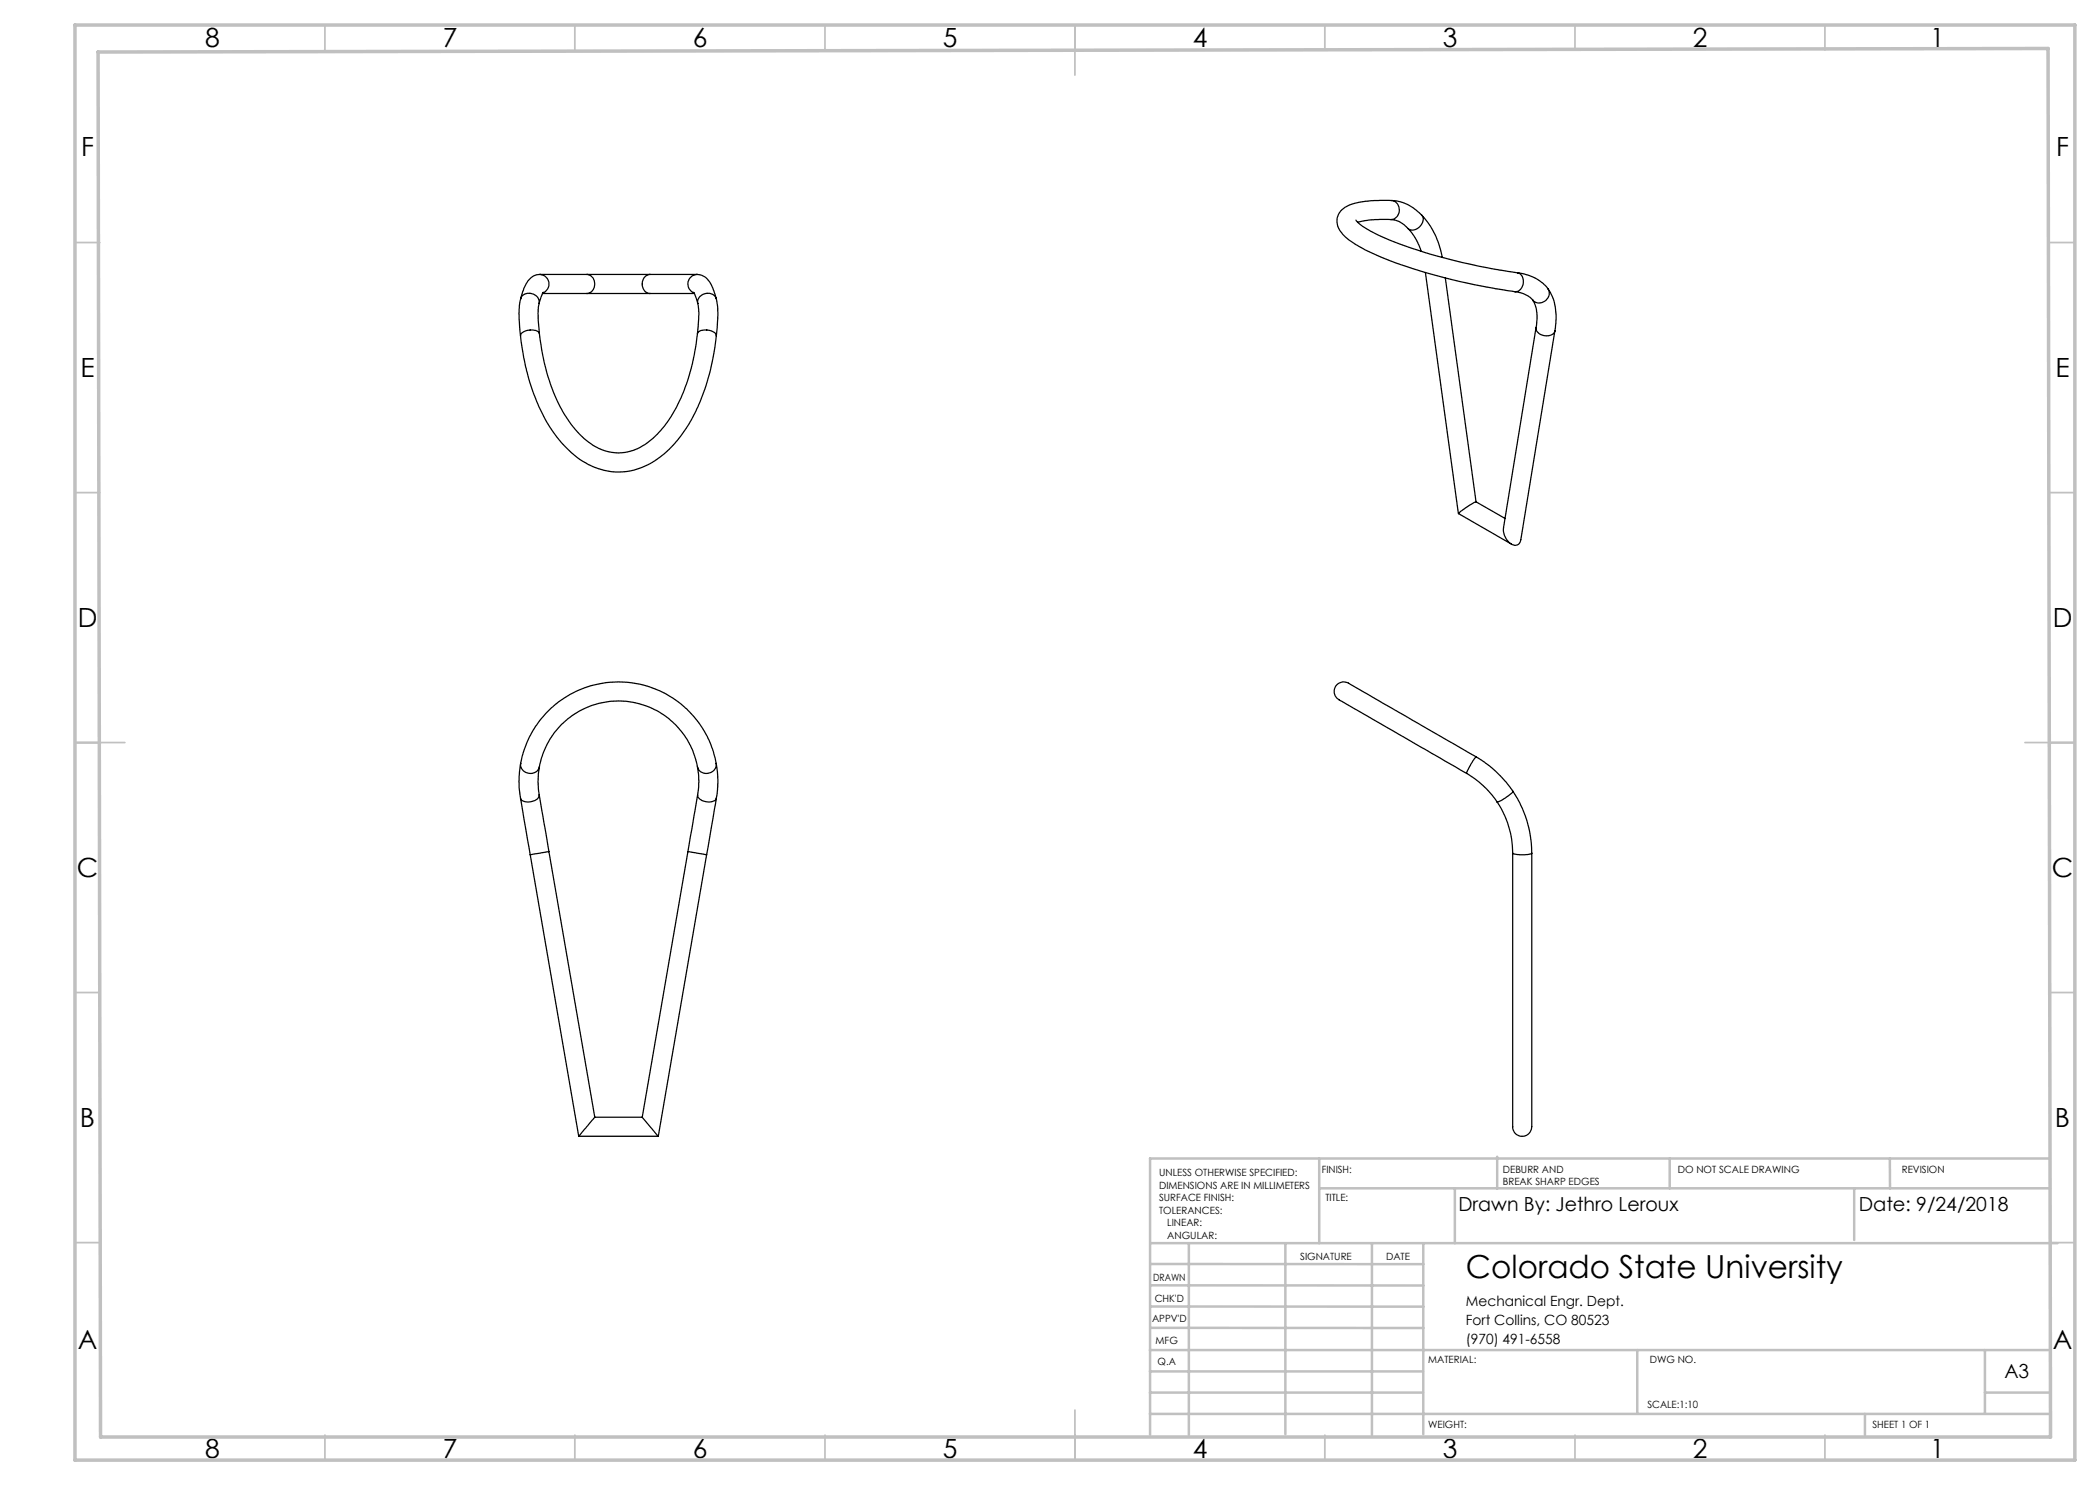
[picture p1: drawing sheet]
<svg xmlns="http://www.w3.org/2000/svg" width="420mm" height="297mm" viewBox="0 0 420 297" stroke-linecap="round" stroke-linejoin="round" font-family="sans-serif">
<g fill="none" stroke="#c0c0c0" stroke-width=".35">
<path d="M65 5v5M115 5v5M165 5v5M215 5v10M265 5v5M315 5v5M365 5v5M15 48.5h5M410 48.5h5M15 98.5h5M410 98.5h5M15 148.5h10"/>
<path d="M405 148.5h10M15 198.5h5M410 198.5h5M15 248.5h5M410 248.5h5M65 287v5M115 287v5M165 287v5M215 282v10M265 287v5M315 287v5M365 287v5"/>
</g>
<g fill="none" stroke="#c0c0c0" stroke-width=".5">
<path d="M263.8 231.7v16.9M263.8 237.7h146.2M291 237.7v10.9M299.4 231.3v6.4M333.9 231.7v6M370.8 237.7v10.3M378 231.7v6M410 231.7h-180v55.2M230.1 248.6h181.4M230.1 257.1h54.6M230.1 252.8h54.6M237.8 248.8v38.2"/>
<path d="M257.1 248.6v38.2M274.4 248.8v38.2M284.7 248.6v38.2M230 278.5h54.6M230 274.3h54.6M230 270h180M230 265.6h54.7M230.1 261.3h54.6M327.4 270v12.8M397 278.5h13M397 270v12.8M230 282.8h180"/>
<path d="M373 282.8v4.2"/>
</g>
<path d="M15 5h400v287h-400zM19.6 10.4l390-.7 .5 277.7h-390z" fill="none" stroke="#c0c0c0" stroke-width=".7"/>
<g fill="none" stroke="#000" stroke-width=".25">
<path d="M104.1 59.8a19.7 19.7 0 0 0 0 7.4M104.1 59.8a6.8 6.8 0 0 1 2.7-4.7l1.1-.2h31.6a3.9 3.9 0 0 1 3.2 3.1l.6 1.8M104.1 59.8a1.93 1.93 0 0 1 2.3-1.1 1.93 1.93 0 0 1 1.4 2M108.1 54.9a1.91 1.91 0 0 1 1.7 1.6 1.91 1.91 0 0 1-1.2 2.1M108.5 58.7h30.4M108.7 58.5l-.9 2.2M117.3 54.9a1.93 1.93 0 0 1 1.7 1.9 1.93 1.93 0 0 1-1.7 1.9M130 54.9a1.94 1.94 0 0 0-1.6 1.9 1.94 1.94 0 0 0 1.6 1.9M138.7 58.5l.9 2.2M139.3 54.9a1.91 1.91 0 0 0-1.7 1.6 1.91 1.91 0 0 0 1.2 2.1M143.3 59.8a21.1 21.1 0 0 1 0 7.4M143.3 59.8a1.95 1.95 0 0 0-2.3-1.1 1.95 1.95 0 0 0-1.4 2"/>
<path d="M271.2 44a11.2 11.2 0 0 0 4.5 3.1 111.9 111.9 0 0 0 27.8 7.5M278.2 43.9a23.6 23.6 0 0 0-6.7 .5M278.2 43.9a4.7 4.7 0 0 1 3.4 1.8M278.3 40.1h-3.7a12.5 12.5 0 0 0-5.9 1.6 3.4 3.4 0 0 0 0 5.3 22.4 22.4 0 0 0 7.5 4.4 123.3 123.3 0 0 0 26.8 6.9M278.3 40.1a8.5 8.5 0 0 1 6 2.9M278.3 40.1a1.93 1.93 0 0 1 1.6 2 1.93 1.93 0 0 1-1.7 1.8M281.6 45.7a11.3 11.3 0 0 1 2.6 4.6M284.3 43a16.5 16.5 0 0 1 4.2 8.5M284.3 43a2 2 0 0 1-1.4 3h-.7l-.6-.3M285.1 54.5l6.6 48.2M289.1 55.6l6.1 44.8M303 58.3a4.3 4.3 0 0 1 4 2.7 8.8 8.8 0 0 1 .2 4.6"/>
<path d="M303.5 54.6a8.6 8.6 0 0 1 6.1 3.1M303.5 54.6a2 2 0 0 1 .7 3.1l-.5 .5-.7 .1M309.6 57.7a10.9 10.9 0 0 1 1.5 7.3l-.1 1.2M309.6 57.7a1.92 1.92 0 0 1-.6 2.5 1.92 1.92 0 0 1-2.5-.2M104.1 67.2a42.6 42.6 0 0 0 6.6 19.3 18.6 18.6 0 0 0 7.8 6.8 13.2 13.2 0 0 0 14.4-2.6 32 32 0 0 0 8.8-15.4l.9-3.9 .7-4.2M107.8 60.7a16.5 16.5 0 0 0 0 5.1l.1 .9M107.9 66.7a37.5 37.5 0 0 0 6.4 18.3 12.7 12.7 0 0 0 7.5 5.4 10.3 10.3 0 0 0 9.6-3.5 30.5 30.5 0 0 0 6.9-13.3l.6-2.6 .6-4.3M107.9 66.7a1.71 1.71 0 0 0-2.1-.7 1.73 1.73 0 0 0-1.7 1.2M139.5 66.7a1.74 1.74 0 0 1 2.1-.7 1.63 1.63 0 0 1 1.7 1.2M139.6 60.7a16.7 16.7 0 0 1-.1 6M307.2 65.6l-6.5 39.9a3.3 3.3 0 0 0 2.3 3.6 1.13 1.13 0 0 0 1.2-1.2l6.8-41.7M307.2 65.6a2.11 2.11 0 0 0 3.2 1.3l.5-.4 .1-.3"/>
<path d="M291.7 102.7l10.6 6.1M295.2 100.4l-2.2 1.3-1.3 1M295.2 100.4l5.8 3.3M104.1 159.6l1.9 11.4M104.1 152.7a19.9 19.9 0 0 1 19.6-16.3 19.9 19.9 0 0 1 19.5 16.3M104.1 152.7a18.2 18.2 0 0 0 0 6.9M104.1 152.7a1.92 1.92 0 0 0 1.6 2 1.92 1.92 0 0 0 2.2-1.3M107.8 159l2 11.3M107.8 159a1.57 1.57 0 0 1-1.6 1.3 1.71 1.71 0 0 1-2.1-.7M107.9 153.4a16.1 16.1 0 0 1 15.8-13.2 16.1 16.1 0 0 1 15.8 13.2M107.9 153.4a15 15 0 0 0-.1 5.6M139.5 153.4a15 15 0 0 1 0 5.6"/>
<path d="M139.5 159l-1.9 11.3M139.5 159a1.74 1.74 0 0 0 1.9 1.4 1.62 1.62 0 0 0 1.9-.8M143.2 152.7a17.9 17.9 0 0 1 .1 6.9M143.2 152.7a1.92 1.92 0 0 1-1.5 2 1.92 1.92 0 0 1-2.2-1.3M143.3 159.6l-2 11.4M293.3 154.7a18.5 18.5 0 0 1 6.1 5.7M295.2 151.4a22.9 22.9 0 0 1 7.4 6.9M295.2 151.4l-24.9-14.4a1.98 1.98 0 0 0-2.6-.3 1.98 1.98 0 0 0-.5 2.6l.7 .7 25.4 14.7M295.2 151.4l-1 1.4-.9 1.9M302.6 158.3a22.1 22.1 0 0 1 3.8 12.3M302.6 158.3a7.3 7.3 0 0 1-3.2 2.1M106 171l9.7 56.3"/>
<path d="M109.8 170.3l-3.8 .7M109.8 170.3l9.2 53.1M137.6 170.3l3.7 .7M137.6 170.3l-9.2 53.1M141.3 171l-9.6 56.3M299.4 160.4a18.5 18.5 0 0 1 3.1 10.2M302.5 170.6v54.8a1.91 1.91 0 0 0 1.9 1.9 1.91 1.91 0 0 0 2-1.9v-54.8M302.5 170.6a5.8 5.8 0 0 0 3.9 0M115.7 227.3h16M119 223.4l-3.3 3.9M119 223.4h9.4M128.4 223.4l3.3 3.9"/>
</g>
<text font-size="6.3" x="293.2" y="255.5">Colorado State University</text>
<g font-size="5.3">
<text x="41" y="9.5">8</text>
<text x="88.5" y="9.5">7</text>
<text x="138.5" y="9.5">6</text>
<text x="188.5" y="9.5">5</text>
<text x="238.5" y="9.5">4</text>
<text x="288.5" y="9.5">3</text>
<text x="338.5" y="9.5">2</text>
<text x="386" y="9.5">1</text>
<text x="16.2" y="31.2">F</text>
<text x="411.2" y="31.2">F</text>
<text x="16.1" y="75.5">E</text>
<text x="411.1" y="75.5">E</text>
<text x="15.5" y="125.5">D</text>
<text x="410.5" y="125.5">D</text>
<text x="15.4" y="175.5">C</text>
<text x="410.4" y="175.5">C</text>
<text x="16" y="225.5">B</text>
<text x="411" y="225.5">B</text>
<text x="15.5" y="269.7">A</text>
<text x="410.5" y="269.7">A</text>
<text x="41" y="291.5">8</text>
<text x="88.5" y="291.5">7</text>
<text x="138.5" y="291.5">6</text>
<text x="188.5" y="291.5">5</text>
<text x="238.5" y="291.5">4</text>
<text x="288.5" y="291.5">3</text>
<text x="338.5" y="291.5">2</text>
<text x="386" y="291.5">1</text>
</g>
<g font-size="3.9">
<text x="291.7" y="242.2">Drawn By: Jethro Leroux</text>
<text x="371.7" y="242.2">Date: 9/24/2018</text>
<text x="400.9" y="275.5">A3</text>
</g>
<g font-size="2.8">
<text x="293.2" y="261.1">Mechanical Engr. Dept.</text>
<text x="293.2" y="264.9">Fort Collins, CO 80523</text>
<text x="293.2" y="268.7">(970) 491-6558</text>
</g>
<g font-size="2">
<text x="231.8" y="235.2">UNLESS OTHERWISE SPECIFIED:</text>
<text x="231.8" y="237.7">DIMENSIONS ARE IN MILLIMETERS</text>
<text x="264.4" y="234.6">FINISH:</text>
<text x="300.6" y="234.6">DEBURR AND</text>
<text x="300.6" y="237.1">BREAK SHARP EDGES</text>
<text x="335.6" y="234.6">DO NOT SCALE DRAWING</text>
<text x="380.4" y="234.6">REVISION</text>
<text x="231.8" y="240.2">SURFACE FINISH:</text>
<text x="231.8" y="242.7">TOLERANCES:</text>
<text x="233.4" y="245.2">LINEAR:</text>
<text x="265.1" y="240.2">TITLE:</text>
<text x="233.5" y="247.7">ANGULAR:</text>
<text x="260" y="251.9">SIGNATURE</text>
<text x="277.2" y="251.9">DATE</text>
<text x="230.6" y="256.1">DRAWN</text>
<text x="230.9" y="260.3">CHK'D</text>
<text x="230.4" y="264.4">APPV'D</text>
<text x="231.1" y="268.8">MFG</text>
<text x="231.5" y="273">Q.A</text>
<text x="285.6" y="272.5">MATERIAL:</text>
<text x="330" y="272.5">DWG NO.</text>
<text x="329.5" y="281.7">SCALE:1:10</text>
<text x="285.6" y="285.5">WEIGHT:</text>
<text x="374.5" y="285.6">SHEET 1 OF 1</text>
</g>
</svg>
